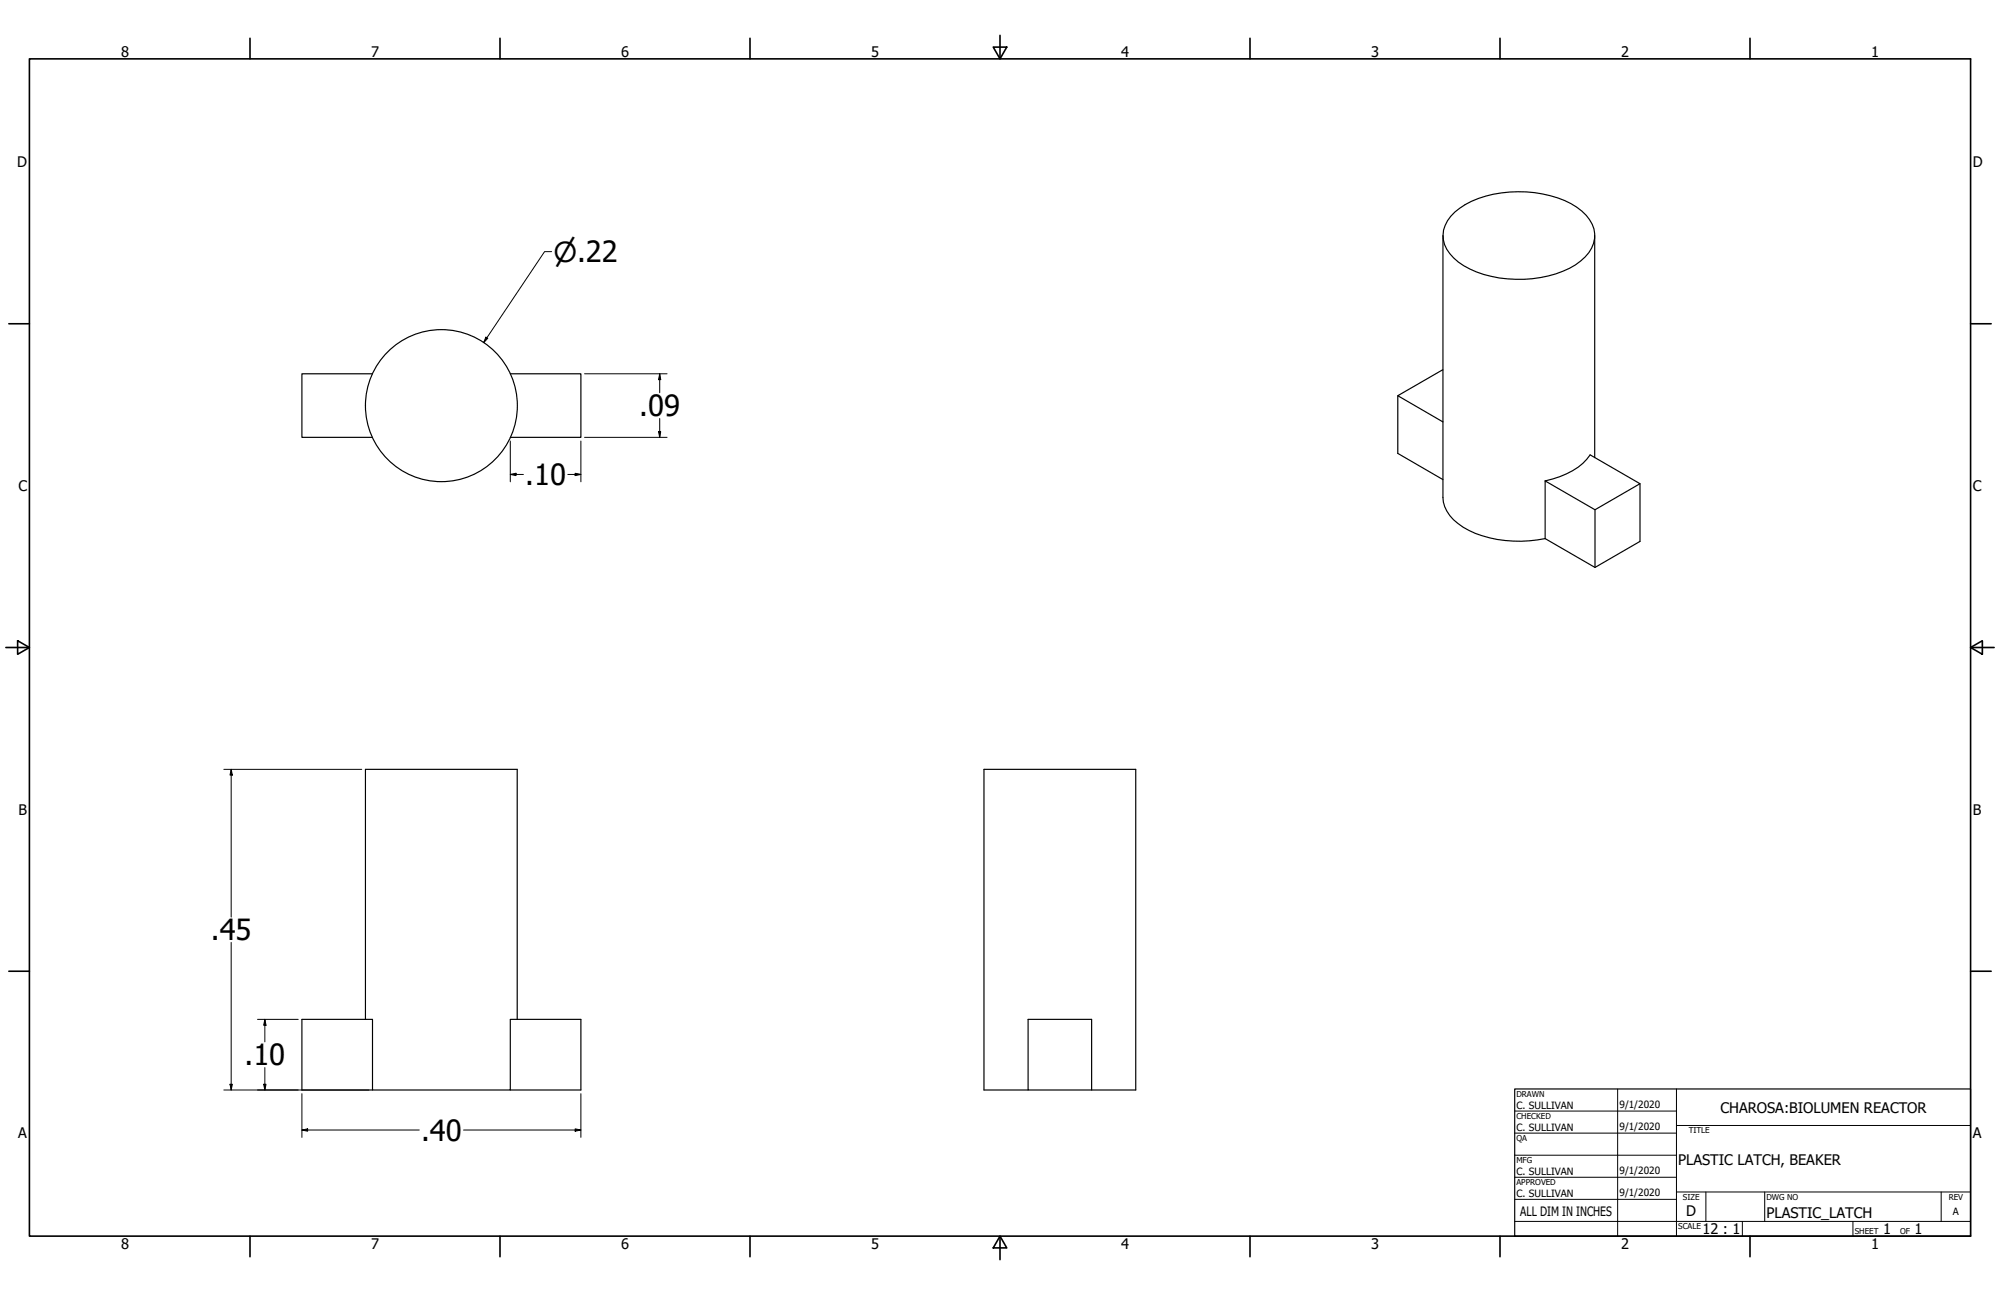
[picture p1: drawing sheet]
<svg xmlns="http://www.w3.org/2000/svg" width="864mm" height="559mm" viewBox="0 0 864 559" stroke-linecap="round" stroke-linejoin="round" font-family="sans-serif">
<!-- layer: Visible (ANSI) -->
<g fill="none" stroke="#000" stroke-width=".51">
<path d="M628.2 91.5a44 44 0 0 1 30.8-8.7 41.4 41.4 0 0 1 24 8.3 13.2 13.2 0 0 1 5.1 13.9 20.7 20.7 0 0 1-13.2 12 52 52 0 0 1-42.8-2.3 17.4 17.4 0 0 1-8.8-11.2 13.4 13.4 0 0 1 4.9-12zM623.1 101.7v112.9a15.8 15.8 0 0 0 8.7 12.9 50.4 50.4 0 0 0 35.4 4.9M688.6 101.7v95.8M623.1 159.6l-19.5 11.2 19.5 11.3M160.8 161.3h-30.4v27.4h30.4M220.3 161.3h30.5v27.4h-30.5M603.6 170.8v24.8l19.5 11.3M667.2 207.5a30.4 30.4 0 0 0 19.4-11.2l21.6 12.4-19.5 11.3zM667.2 207.5v24.9M688.7 220v24.9M708.2 208.7v24.9l-19.5 11.3-21.5-12.5M157.8 439.9v-107.9h65.5v107.9"/>
<path d="M443.9 439.9h27.5v30.4h-27.5zM160.8 470.3h-30.4v-30.4h30.4v30.4h59.5v-30.4h30.5v30.4h-30.5M443.9 470.3h-19v-138.3h65.5v138.3h-19"/>
<circle cx="190.6" cy="175" r="32.8"/>
</g>
<!-- layer: Title (ANSI) -->
<g fill="none" stroke="#000" stroke-width=".43">
<path d="M654 479.4h69.9M698.5 469.9v63.5M723.9 469.9v63.5M654 488.9h69.9M654 498.5h69.9M723.9 485.6h127M654 508h69.9M654 517.5h69.9M723.9 514.3h127M736.6 514.3v12.7M762 514.3v12.7M838.2 514.3v12.7"/>
<path d="M654 527h196.9M752.3 527v6.4M800.1 527v6.4"/>
</g>
<path d="M654 469.9h196.9v63.5h-196.9z" fill="none" stroke="#000" stroke-width=".51"/>
<!-- layer: Border (ANSI) -->
<g fill="none" stroke="#000" stroke-width=".7">
<path d="M107.9 16.5v8.9M215.9 16.5v8.9M323.8 16.5v8.9M431.8 15.2v10.2M539.8 16.5v8.9M647.7 16.5v8.9M755.6 16.5v8.9M12.7 25.4h838.2v508h-838.2zM428.9 20.3h5.8l-2.9 5.1zM3.8 139.7h8.9M850.9 139.7h8.9M2.5 279.4h10.2"/>
<path d="M7.6 276.5l5.1 2.9-5.1 2.9zM850.9 279.4l5.1-2.9v5.8zM850.9 279.4h10.2M3.8 419.1h8.9M850.9 419.1h8.9M107.9 533.4v8.9M215.9 533.4v8.9M323.8 533.4v8.9M431.8 533.4l2.9 5.1h-5.8zM431.8 533.4v10.2M539.8 533.4v8.9M647.7 533.4v8.9"/>
<path d="M755.6 533.4v8.9"/>
</g>
<!-- layer: Dimension (ANSI) -->
<g fill="none" stroke="#000" stroke-width=".43">
<path d="M238.2 108.6h-3.1l-26.2 39.2M209.8 145.5l.8 .5-1.7 1.8zM252.4 161.3h35.6M284.9 161.3l.4 2.5h-.9zM284.9 161.3v8.2M220.3 190.3v17.6M250.8 190.3v17.6M252.4 188.7h35.6M284.4 186.2h.9l-.4 2.5zM284.9 180.6v8.1M220.3 204.7l2.5-.5v1zM220.3 204.7h5.7"/>
<path d="M245.2 204.7h5.6M248.3 204.2l2.5 .5-2.5 .5zM96.6 332h59.6M99.8 332l.5 2.5h-1zM99.8 332v63.7M99.8 406.7v63.6M111.2 439.9h17.6M114.4 439.9l.5 2.5h-1zM114.4 439.9v9.7M96.6 470.3h62.7M99.3 467.9h1l-.5 2.4zM113.9 467.9h1l-.5 2.4z"/>
<path d="M114.4 460.7v9.6M130.4 471.9v18.9M250.8 471.9v18.9M130.4 487.6l2.4-.5v1zM130.4 487.6h50.6M200.2 487.6h50.6M248.3 487.1l2.5 .5-2.5 .5z"/>
</g>
<g fill="#000">
<path d="M209.8 145.5l.8 .5-1.7 1.8z" fill-rule="evenodd"/>
<path d="M284.9 161.3l.4 2.5h-.9z" fill-rule="evenodd"/>
<path d="M284.4 186.2h.9l-.4 2.5z" fill-rule="evenodd"/>
<path d="M220.3 204.7l2.5-.5v1z" fill-rule="evenodd"/>
<path d="M248.3 204.2l2.5 .5-2.5 .5z" fill-rule="evenodd"/>
<path d="M99.8 332l.5 2.5h-1z" fill-rule="evenodd"/>
<path d="M114.4 439.9l.5 2.5h-1z" fill-rule="evenodd"/>
<path d="M99.3 467.9h1l-.5 2.4z" fill-rule="evenodd"/>
<path d="M113.9 467.9h1l-.5 2.4z" fill-rule="evenodd"/>
<path d="M130.4 487.6l2.4-.5v1z" fill-rule="evenodd"/>
<path d="M248.3 487.1l2.5 .5-2.5 .5z" fill-rule="evenodd"/>
</g>
<g font-size="12.6">
<text x="276" y="179.6">.09</text>
<text x="226.8" y="209.3">.10</text>
<text x="91.1" y="405.6">.45</text>
<text x="105.6" y="459.7">.10</text>
<text x="181.8" y="492.2">.40</text>
</g>
<text font-size="11.9" x="239" y="113">⌀.22</text>
<g font-size="6.3">
<text x="52.3" y="24.4">8</text>
<text x="160.2" y="24.4">7</text>
<text x="268.2" y="24.4">6</text>
<text x="376.1" y="24.4">5</text>
<text x="484.1" y="24.4">4</text>
<text x="592" y="24.4">3</text>
<text x="700" y="24.4">2</text>
<text x="807.9" y="24.4">1</text>
<text x="7.4" y="72.1">D</text>
<text x="851.9" y="72.1">D</text>
<text x="7.9" y="211.9">C</text>
<text x="851.9" y="211.9">C</text>
<text x="8" y="351.5">B</text>
<text x="851.9" y="351.5">B</text>
<text x="742.9" y="480.1">CHAROSA:BIOLUMEN REACTOR</text>
<text x="7.9" y="491.2">A</text>
<text x="851.9" y="491.2">A</text>
<text x="724.7" y="502.9">PLASTIC LATCH, BEAKER</text>
<text x="728.1" y="524.9">D</text>
<text x="762.8" y="525.4">PLASTIC_LATCH</text>
<text x="735.1" y="532.6">12 : 1</text>
<text x="813.1" y="532.6">1</text>
<text x="826.7" y="532.6">1</text>
<text x="52.3" y="539.1">8</text>
<text x="160.2" y="539">7</text>
<text x="268.2" y="539.1">6</text>
<text x="376.1" y="539">5</text>
<text x="484.1" y="539">4</text>
<text x="592" y="539.1">3</text>
<text x="700" y="539.1">2</text>
<text x="807.9" y="539">1</text>
</g>
<text font-size="5.6" x="656.5" y="524.8">ALL DIM IN INCHES</text>
<g font-size="4.3">
<text x="654.8" y="478.6">C. SULLIVAN</text>
<text x="699.3" y="478">9/1/2020</text>
<text x="654.8" y="488.1">C. SULLIVAN</text>
<text x="699.3" y="487.5">9/1/2020</text>
<text x="654.8" y="507.2">C. SULLIVAN</text>
<text x="699.3" y="506.5">9/1/2020</text>
<text x="654.8" y="516.7">C. SULLIVAN</text>
<text x="699.3" y="516.1">9/1/2020</text>
<text x="843.2" y="524.2">A</text>
</g>
<g font-size="3.5">
<text x="654.8" y="473.2">DRAWN</text>
<text x="654.8" y="482.8">CHECKED</text>
<text x="729.2" y="488.9">TITLE</text>
<text x="654.8" y="492.3">QA</text>
<text x="654.8" y="501.8">MFG</text>
<text x="654.8" y="511.4">APPROVED</text>
<text x="726.7" y="517.7">SIZE</text>
<text x="762.8" y="517.7">DWG NO</text>
<text x="841.4" y="517.7">REV</text>
<text x="724.7" y="530.4">SCALE</text>
<text x="800.9" y="532.6">SHEET</text>
<text x="820.4" y="532.6">OF</text>
</g>
</svg>
